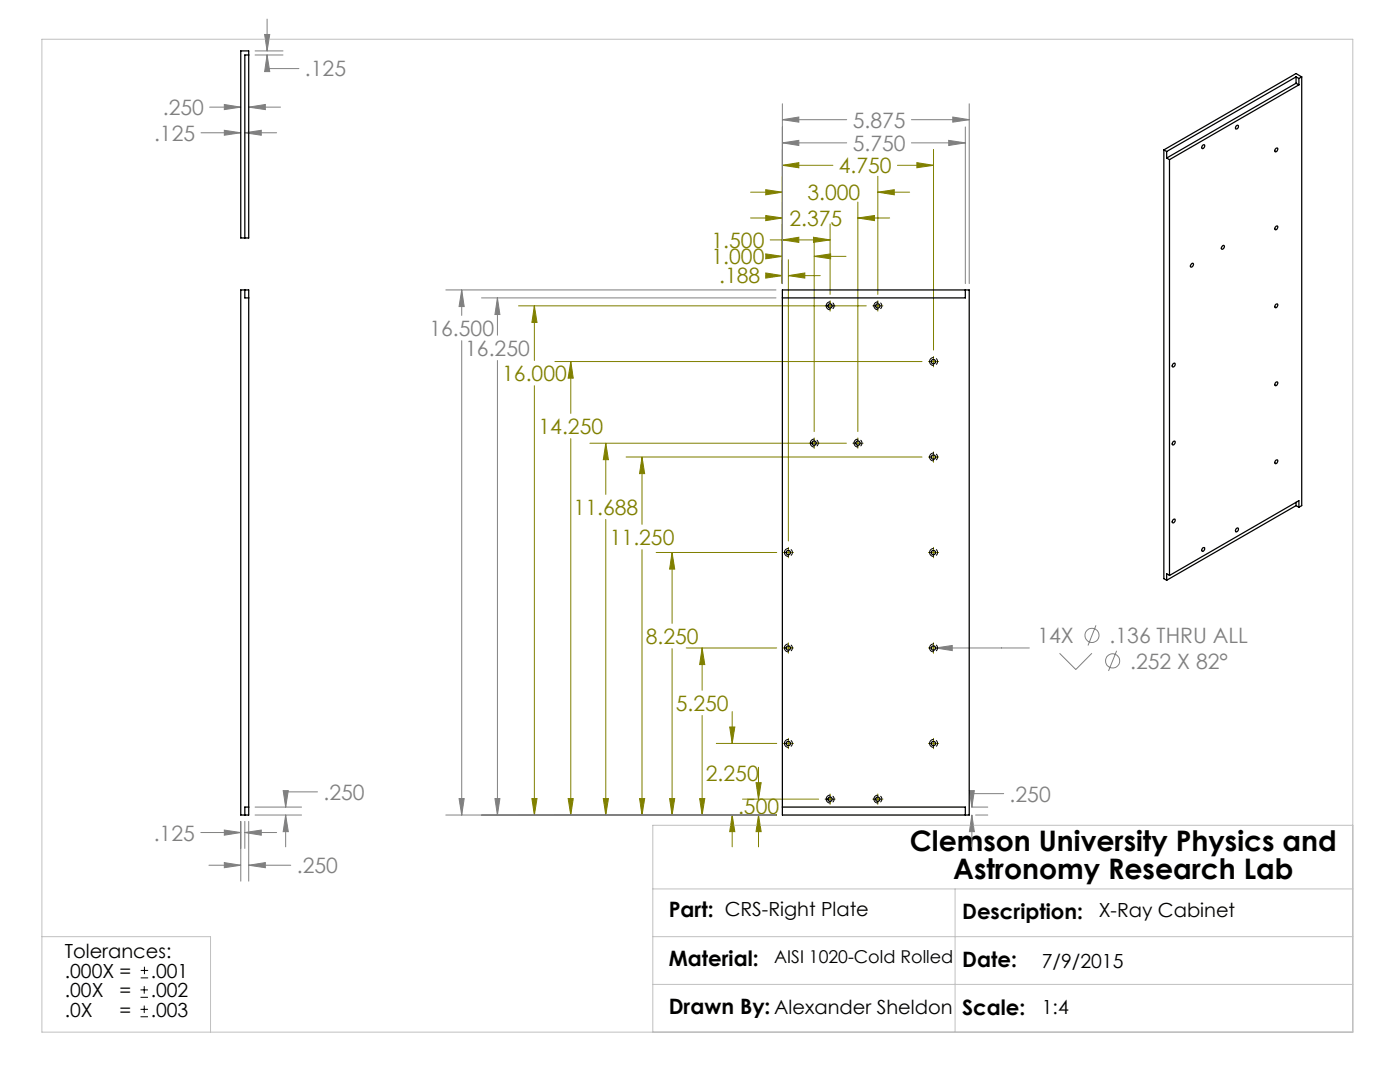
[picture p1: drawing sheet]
<svg xmlns="http://www.w3.org/2000/svg" width="279mm" height="216mm" viewBox="0 0 279 216" stroke-linecap="round" stroke-linejoin="round" font-family="sans-serif">
<g fill="none" stroke="#808080" stroke-width=".2">
<path d="M50.9 11h5.6M50.9 10.2h5.6M52.8 6.9h1l-.5 3.3zM53.3 11l.5 3.3h-1zM53.3 11v2.7h6.4M53.3 3.8v6.4M40.1 26.5h7.9M41.8 21.4h6.2M44.8 20.8l3.2 .6-3.2 .5zM44.8 26l3.2 .5-3.2 .5zM48.9 26.5l3.2-.5v1zM48.9 26.5h6.3"/>
<path d="M49.6 21.4l3.4-.6v1.1zM49.6 21.4h6.4M156.1 28.5l3.3-.5v1zM156.1 23.9l3.3-.5v1zM156.1 20.7v35.9M156.1 28.5h12.9M156.1 23.9h12.9M181.9 28.5h10.8M181.9 23.9h11.5M189.3 28l3.4 .5-3.4 .5zM190.1 23.4l3.3 .5-3.3 .5zM192.7 25.3v31.3"/>
<path d="M193.4 20.7v35.9M89 57.9h65.9M92.1 57.9l.5 3.3h-1zM92.1 57.9v5M96.1 59.4h58.8M99.3 59.4l.5 3.4h-1zM99.3 59.4v7.5M92.1 68v94.6M99.3 71.9v90.7M186.7 129.3l3.3-.5v1zM186.7 129.3h18.7M211.5 130.4l3.2 3.2 3.2-3.2"/>
<path d="M218.7 124.8l-1.6 4M222.8 129.9l-1.6 4M56.5 157.8h1l-.5 3.2zM63.4 158h-6.4v3M91.6 159.3h1l-.5 3.3zM98.8 159.3h1l-.5 3.3zM193.5 157.8h1l-.5 3.2zM200.3 158.4h-6.3v2.6M40.1 166.1h7.9M41.7 172.6h6.3M44.8 172.1l3.2 .5-3.2 .5zM44.8 165.6l3.2 .5-3.2 .6z"/>
<path d="M48 163.9v11.9M48.9 166.1l3.2-.5v1.1zM48.9 163.9v5.4M48.9 166.1h6.3M49.6 172.6l3.4-.5v1zM49.6 163.9v11.9M49.6 172.6h8.4M50.9 162.6h9.3M50.9 161h9.3M57 162.6l.5 3.3h-1zM57 162.6v6.4M89 162.6h65.9"/>
<path d="M193.9 161h3.2M194 162.6l.5 3.3h-1zM194 162.6v6.4M194.7 162.6h2.4"/>
<circle cx="217.9" cy="126.8" r="1.42"/>
<circle cx="222" cy="131.9" r="1.4"/>
</g>
<path d="M28 199h1.5M28 197.5h1.5M28.1 195.1h1.5M28.1 193.6h1.5M28.8 196.8v1.5M28.8 192.9v1.5M28 202.9h1.5M28 201.4h1.5M28.8 200.7v1.4" fill="none" stroke="#000" stroke-width=".2"/>
<g fill="none" stroke="#808000" stroke-width=".2">
<path d="M149.8 38.3h6.3M152.8 37.9l3.3 .4-3.3 .6zM156.1 29.8v26.8M156.1 33h10.1M156.1 33l3.3-.5v1zM175.2 35.2v23.5M175.2 38.3h6.3M175.2 38.3l3.3-.4v1zM179.1 33h7.2M183 32.5l3.3 .5-3.3 .5zM186.3 29.8v40M149.8 43.5h6.3"/>
<path d="M152.8 54.5l3.3 .5-3.3 .5zM152.8 50.7l3.3 .5-3.3 .4zM152.8 43l3.3 .5-3.3 .5zM152.9 55h3.2M153.7 51.2h2.4M153.7 47.9h12M156.1 47.9l3.3-.6v1.1zM157.3 51.8v56.1M157.3 55h6.4M157.3 55l3.3-.5v1zM162.3 47.3l3.4 .6-3.4 .5zM162.5 48v38.1"/>
<path d="M162.5 51.2h6.3M162.5 51.2l3.3-.5v.9zM165.7 44.7v14M171.2 40.3v45.8M171.2 43.5h6.4M171.2 43.5l3.3-.5v1zM103.5 61h69.4M106.6 61l.6 3.3h-1zM106.6 61v10.9M106.6 77v85.6M110.7 72.1h73.3M113.9 72.1v10.4"/>
<path d="M113.9 72.1l.5 3.4h-1zM165.7 60v2.1M174.2 61h2M175.2 60v2.1M185.3 72.1h2M186.3 71.1v2.1M113.9 87.5v75.1M117.7 88.4h51.2M120.9 88.4v10.2M120.9 88.4l.5 3.3h-1zM125 91.2h59M128.1 91.2v13.4"/>
<path d="M128.1 91.2l.6 3.3h-1.1zM162.5 87.4v2.1M170.2 88.4h2.1M171.2 87.4v2.1M185.3 91.2h2M186.3 90.2v2.1M120.9 103.6v59M128.1 109.7v52.9M131 110.2h24M134.1 110.2v14.2M134.1 110.2l.6 3.4h-1.1zM156.3 110.2h2.1"/>
<path d="M157.3 109.2v2.1M185.3 110.2h2M186.3 109.2v2.1M134.1 129.4v33.2M136.9 129.3h18.1M140.1 129.3v8.4M140.1 129.3l.6 3.3h-1.1zM156.3 129.3h2.1M157.3 128.3v2.1M185.3 129.3h2M186.3 128.3v2.1M106.2 159.3h1l-.6 3.3z"/>
<path d="M113.4 159.3h1l-.5 3.3zM120.4 159.3h1l-.5 3.3zM127.6 159.3h1.1l-.6 3.3zM133.6 159.3h1.1l-.6 3.3zM139.6 159.3h1.1l-.6 3.3zM140.1 142.8v19.8M142.9 148.3h12.1M145.6 145.1h1l-.5 3.2zM146.1 142v6.3M148.2 159.5h15.2M150.9 156.2h1l-.5 3.3zM151.4 153.1v6.4"/>
<path d="M156.3 148.3h2.1M157.3 147.3v2.1M164.6 159.5h2.1M165.7 158.4v2.1M174.2 159.5h2M175.2 158.4v2.1M185.3 148.3h2M186.3 147.3v2.1M103.5 162.6h51.4M146.1 162.6v6.4M146.1 162.6l.5 3.3h-1zM151.4 162.6v6.4"/>
<path d="M151.4 162.6l.5 3.3h-1z"/>
</g>
<path d="M8.4 7.8h261.6v198.2h-261.6zM130.3 177.4h139.7M190.6 177.4v28.6M270 164.7h-139.7v41.3M8.4 186.9h33.6v19.1M130.3 186.9h139.7M130.3 196.4h139.7" fill="none" stroke="#c0c0c0" stroke-width=".2"/>
<path d="M151.4 162.6l.5 3.3h-1zM150.9 156.2h1l-.5 3.3zM146.1 162.6l.5 3.3h-1zM145.6 145.1h1l-.5 3.2zM139.6 159.3h1.1l-.6 3.3zM140.1 129.3l.6 3.3h-1.1zM133.6 159.3h1.1l-.6 3.3zM134.1 110.2l.6 3.4h-1.1zM128.1 91.2l.6 3.3h-1.1zM127.6 159.3h1.1l-.6 3.3zM120.9 88.4l.5 3.3h-1zM120.4 159.3h1l-.5 3.3zM113.9 72.1l.5 3.4h-1zM113.4 159.3h1l-.5 3.3zM106.6 61l.6 3.3h-1zM106.2 159.3h1l-.6 3.3zM152.8 54.5l3.3 .5-3.3 .5zM157.3 55l3.3-.5v1zM162.5 51.2l3.3-.5v.9zM152.8 50.7l3.3 .5-3.3 .4zM156.1 47.9l3.3-.6v1.1zM162.3 47.3l3.4 .6-3.4 .5zM171.2 43.5l3.3-.5v1zM152.8 43l3.3 .5-3.3 .5zM152.8 37.9l3.3 .4-3.3 .6zM175.2 38.3l3.3-.4v1zM156.1 33l3.3-.5v1zM183 32.5l3.3 .5-3.3 .5z" fill="#808000"/>
<path d="M44.8 172.1l3.2 .5-3.2 .5zM49.6 172.6l3.4-.5v1zM48.9 166.1l3.2-.5v1.1zM44.8 165.6l3.2 .5-3.2 .6zM57 162.6l.5 3.3h-1zM56.5 157.8h1l-.5 3.2zM49.6 21.4l3.4-.6v1.1zM44.8 20.8l3.2 .6-3.2 .5zM48.9 26.5l3.2-.5v1zM44.8 26l3.2 .5-3.2 .5zM53.3 11l.5 3.3h-1zM52.8 6.9h1l-.5 3.3zM194 162.6l.5 3.3h-1zM193.5 157.8h1l-.5 3.2zM99.3 59.4l.5 3.4h-1zM98.8 159.3h1l-.5 3.3zM92.1 57.9l.5 3.3h-1zM91.6 159.3h1l-.5 3.3zM189.3 28l3.4 .5-3.4 .5zM156.1 28.5l3.3-.5v1zM156.1 23.9l3.3-.5v1zM190.1 23.4l3.3 .5-3.3 .5zM186.7 129.3l3.3 .5v-1z" fill="#808080"/>
<g fill="none" stroke="#000" stroke-width=".25">
<path d="M48 10.2h1.6v37.3h-1.6zM49.6 11h-.7v36.5M258.7 15.3l.5 .4M258.7 15.3l-25.9 14.9M258.7 16.6l-25.9 14.9M258.7 15.3v1.3M258.7 16.6l.5 .3M259.2 16.9l-25.8 15M259.2 15.7v1.2M259.8 15.3l-.6 .4M259.8 15.3v85.6l-.6 .3M259.8 15.3l-1.1-.6-26.4 15.2"/>
<path d="M232.3 29.9l.5 .3M232.3 29.9v85.6l.5 .3M232.8 30.2v1.3M232.8 31.5l.6 .4M233.4 31.9v82.9M240 29l.2-.1a.41 .41 0 0 1 .2 .5 .41 .41 0 0 1-.5 .2zM246.7 25.1l.2-.1a.35 .35 0 0 1 .3 .4 .35 .35 0 0 1-.3 .3l-.3 .1v-.3zM254.5 29.8l.3-.3a.4 .4 0 0 1 .1 .5 .4 .4 0 0 1-.5 .2zM48 57.9h1.6v104.7h-1.6zM48.9 57.9v1.5h.7M156.1 57.9h37.3v104.7h-37.3zM192.7 57.9v1.5h-36.6"/>
<path d="M237.9 52.6l.1-.1a.41 .41 0 0 1 .1 .5 .41 .41 0 0 1-.5 .2v-.2zM244.1 49h.1a.39 .39 0 0 1 .1 .5 .39 .39 0 0 1-.5 .1v-.2zM254.6 45.2l.2-.1a.4 .4 0 0 1 .1 .5 .4 .4 0 0 1-.5 .2zM234.1 72.6l.3-.1a.39 .39 0 0 1 .1 .5 .39 .39 0 0 1-.5 .1zM254.6 76.3l.2-.1a.4 .4 0 0 1 .1 .5 .4 .4 0 0 1-.5 .2zM254.6 60.7l.2-.1a.4 .4 0 0 1 .1 .6 .4 .4 0 0 1-.5 .1zM234.1 88.2l.3-.2a.39 .39 0 0 1 0 .5 .39 .39 0 0 1-.4 .2zM254.6 91.9l.2-.1a.4 .4 0 0 1 .1 .5 .4 .4 0 0 1-.5 .1zM233.4 114.8l-.6-.3v1.3M234.1 103.7l.3-.1a.39 .39 0 0 1 0 .5 .39 .39 0 0 1-.4 .1zM240 109.4l.2-.1a.39 .39 0 0 1 .1 .5 .39 .39 0 0 1-.4 .1zM246.7 105.5l.2-.1a.35 .35 0 0 1 .3 .3 .35 .35 0 0 1-.3 .4h-.3v-.2z"/>
<path d="M258.7 100.2v.7M258.7 100.9l-25.9 14.9M258.7 100.9l.5 .3M259.2 101.2v-1.3l-25.8 14.9M49.6 161h-.7v1.6M156.1 161h36.6v1.6"/>
<circle cx="165.7" cy="61" r=".42"/>
<circle cx="175.2" cy="61" r=".42"/>
<circle cx="186.3" cy="72.2" r=".42"/>
<circle cx="162.5" cy="88.4" r=".42"/>
<circle cx="171.2" cy="88.4" r=".43"/>
<circle cx="186.3" cy="91.2" r=".42"/>
<circle cx="157.3" cy="110.3" r=".43"/>
<circle cx="186.3" cy="110.3" r=".42"/>
<circle cx="157.3" cy="129.3" r=".43"/>
<circle cx="186.3" cy="129.3" r=".42"/>
<circle cx="157.3" cy="148.4" r=".43"/>
<circle cx="165.7" cy="159.5" r=".42"/>
<circle cx="175.2" cy="159.5" r=".42"/>
<circle cx="186.3" cy="148.4" r=".42"/>
</g>
<g fill="none" stroke="#000" stroke-width=".2" stroke-dasharray="1.3 .6">
<path d="M164.9 61a.8 .8 0 0 1 1.1-.7 .8 .8 0 0 1 .2 1.3 .8 .8 0 0 1-1.3-.3v-.3M174.4 61a.8 .8 0 0 1 1.1-.7 .8 .8 0 0 1 .2 1.3 .8 .8 0 0 1-1.3-.3v-.3M185.5 72.1a.8 .8 0 0 1 1.1-.7 .8 .8 0 0 1 .2 1.3 .8 .8 0 0 1-1.2-.3l-.1-.3M161.7 88.4a.8 .8 0 0 1 1.1-.7 .8 .8 0 0 1 .2 1.3 .8 .8 0 0 1-1.3-.3v-.3M170.4 88.4a.8 .8 0 0 1 1.2-.7 .8 .8 0 0 1 .2 1.3 .8 .8 0 0 1-1.3-.3l-.1-.3M185.5 91.2a.8 .8 0 0 1 1.1-.7 .8 .8 0 0 1 .2 1.3 .8 .8 0 0 1-1.2-.4l-.1-.2M156.5 110.2a.8 .8 0 0 1 1.2-.7 .8 .8 0 0 1 .2 1.3 .8 .8 0 0 1-1.3-.3l-.1-.3M185.5 110.2a.8 .8 0 0 1 1.1-.7 .8 .8 0 0 1 .2 1.3 .8 .8 0 0 1-1.2-.3l-.1-.3M156.5 129.3a.8 .8 0 0 1 1.2-.7 .8 .8 0 0 1 .2 1.3 .8 .8 0 0 1-1.3-.4l-.1-.2M185.5 129.3a.8 .8 0 0 1 1.1-.7 .8 .8 0 0 1 .2 1.3 .8 .8 0 0 1-1.2-.4l-.1-.2M156.5 148.3a.8 .8 0 0 1 1.2-.7 .8 .8 0 0 1 .2 1.3 .8 .8 0 0 1-1.3-.3l-.1-.3M164.9 159.4a.8 .8 0 0 1 1.1-.7 .8 .8 0 0 1 .2 1.3 .8 .8 0 0 1-1.3-.3v-.3"/>
<path d="M174.4 159.4a.8 .8 0 0 1 1.1-.7 .8 .8 0 0 1 .2 1.3 .8 .8 0 0 1-1.3-.3v-.3M185.5 148.3a.8 .8 0 0 1 1.1-.7 .8 .8 0 0 1 .2 1.3 .8 .8 0 0 1-1.2-.3l-.1-.3"/>
</g>
<g font-size="5.6">
<text x="181.6" y="169.8">Clemson University Physics and</text>
<text x="190.2" y="175.5">Astronomy Research Lab</text>
</g>
<g font-size="4.2" fill="#808080">
<text x="60.9" y="15.3">.125</text>
<text x="32.5" y="23">.250</text>
<text x="30.8" y="28.1">.125</text>
<text x="170.2" y="25.5">5.875</text>
<text x="170.2" y="30.1">5.750</text>
<text x="85.7" y="67">16.500</text>
<text x="92.8" y="71">16.250</text>
<text x="207.1" y="128.3">14X</text>
<text x="221.5" y="128.3">.136 THRU ALL</text>
<text x="225.6" y="133.4">.252 X 82°</text>
<text x="64.6" y="159.6">.250</text>
<text x="201.5" y="159.9">.250</text>
<text x="30.7" y="167.7">.125</text>
<text x="59.2" y="174.2">.250</text>
</g>
<g font-size="4.2" fill="#808000">
<text x="167.4" y="34.6">4.750</text>
<text x="161.1" y="39.9">3.000</text>
<text x="157.5" y="45.1">2.375</text>
<text x="142" y="52.7">1.000</text>
<text x="142" y="49.5">1.500</text>
<text x="143.5" y="56.6">.188</text>
<text x="100.2" y="76">16.000</text>
<text x="107.5" y="86.6">14.250</text>
<text x="114.5" y="102.7">11.688</text>
<text x="121.7" y="108.7">11.250</text>
<text x="128.9" y="128.5">8.250</text>
<text x="134.9" y="141.8">5.250</text>
<text x="140.9" y="155.8">2.250</text>
<text x="147.3" y="162.5">.500</text>
</g>
<g font-size="4.2">
<text x="133.5" y="183.1">Part: CRS-Right Plate</text>
<text x="192" y="183.3">Description:</text>
<text x="133.5" y="192.7">Material:</text>
<text x="192" y="192.9">Date:</text>
<text x="133.5" y="202.3">Drawn By: Alexander Sheldon</text>
<text x="192" y="202.5">Scale:</text>
</g>
<g font-size="3.9">
<text x="219.3" y="183.1">X-Ray Cabinet</text>
<text x="12.9" y="191.2">Tolerances:</text>
<text x="12.9" y="195.1">.000X =</text>
<text x="30.1" y="195.1">.001</text>
<text x="207.9" y="193.1">7/9/2015</text>
<text x="12.9" y="199">.00X</text>
<text x="12.9" y="202.8">.0X</text>
<text x="23.9" y="202.8">=</text>
<text x="23.9" y="199">=</text>
<text x="30.1" y="202.8">.003</text>
<text x="30.1" y="199">.002</text>
<text x="207.9" y="202.3">1:4</text>
</g>
<text font-size="3.5" x="154.5" y="192.2">AISI 1020-Cold Rolled</text>
</svg>
